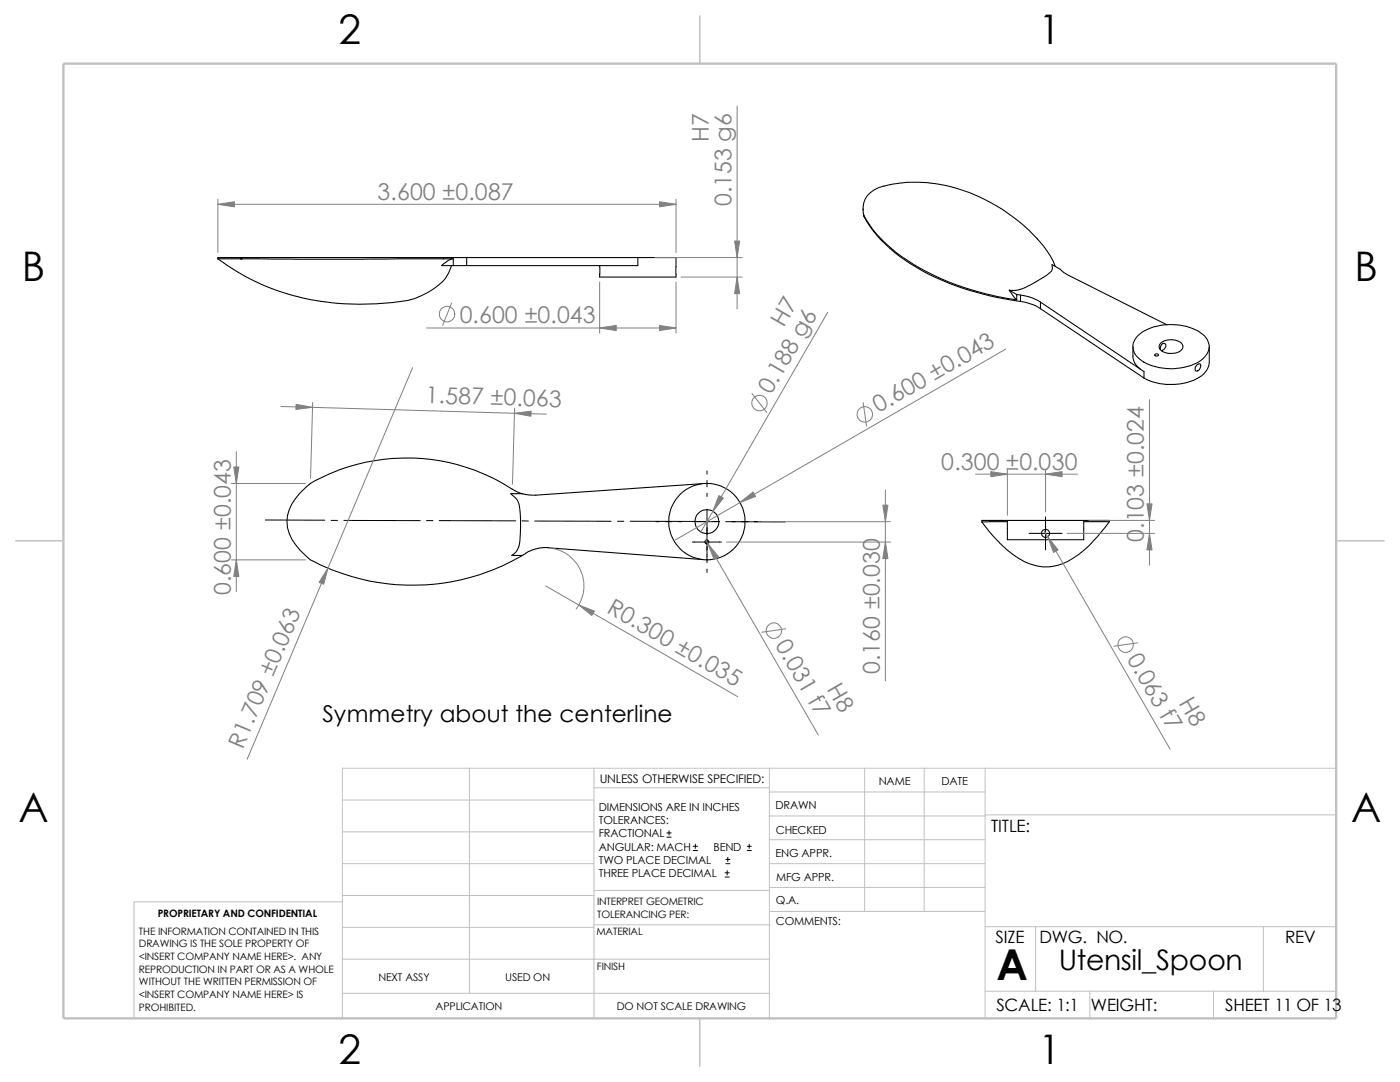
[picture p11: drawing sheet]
<svg xmlns="http://www.w3.org/2000/svg" width="279mm" height="216mm" viewBox="0 0 279 216" stroke-linecap="round" stroke-linejoin="round" font-family="sans-serif">
<g fill="none" stroke="#c0c0c0" stroke-width=".2">
<path d="M68.3 159.6h50.2M93.7 153.3v44.9M118.5 157.2h35M118.5 153.3v49.9M153.5 158h43.1M153.5 153.3v49.9M172.6 153.3v28.6M184.4 153.3v28.6M196.6 153.3v49.9M266.7 153.3h-198.4v49.9M68.3 180h-41.5v23.2M68.3 172.3h50.2"/>
<path d="M68.3 166h50.2M68.3 178.7h50.2M118.5 177.7h35.1M153.5 177.1h43.1M153.5 172.3h43.1M153.5 162.8h43.1M153.5 167.6h43.1M196.6 162.6h70.1M68.3 191.4h85.2M68.3 185h50.2M68.3 198.2h85.2M118.5 184.5h35.1"/>
<path d="M153.6 181.9h43M196.6 184.9h70.1M196.6 197.8h70.1M206.7 184.9v12.9M217.5 197.8v5.4M242.2 197.8v5.4M252.1 184.9v12.9"/>
</g>
<path d="M139.7 3.2v9.5M3.1 107.9h9.6M266.7 107.9h9.5M139.7 203.2v9.5" fill="none" stroke="#c0c0c0" stroke-width=".21"/>
<path d="M12.7 12.7h254v190.5h-254z" fill="none" stroke="#c0c0c0" stroke-width=".47"/>
<g fill="none" stroke="#000" stroke-width=".21">
<path d="M43.5 51.4h4.7M43.5 51.4v.3M47.9 51.6h.5M48.2 51.4h40.3M48.2 51.6h40.3M48.2 51.4v.2M48.2 51.6h-4.7a47.9 47.9 0 0 0 33.2 8.9 31.5 31.5 0 0 0 6.1-.9 12.7 12.7 0 0 0 6.4-4.6l.9-2M88.5 51.4v.2M88.5 51.4h4.6M88.5 51.6h2M90.5 53h2.6M90.5 51.6l-1 .3-1.4 1.1h2.4"/>
<path d="M90.5 51.6v1.4M93.1 51.4v1.6M93.1 51.4h34.2M119.7 53v1.7M127.3 51.4v1.6h-34.2M127.3 51.4h7.6v3.9h-15.2v-.5M172.3 41.7v.2M172.3 43l.1 .1M172.4 42.9a4.6 4.6 0 0 1 4-5.8 29.7 29.7 0 0 1 22.5 4 35.7 35.7 0 0 1 8.1 6.5M172.4 42.9a22.7 22.7 0 0 0 7.5 8.3 55.6 55.6 0 0 0 23 8.7M172.4 43.1a28.1 28.1 0 0 0 11.7 11 57.1 57.1 0 0 0 19.6 6.1M172.4 42.9v.2"/>
<path d="M201.4 57.9l1.5 .9M201.4 57.9a6.2 6.2 0 0 0 4.3-1l1.3-.8a7.5 7.5 0 0 0 3-2.3l-.1-1 1.7 .9 1.4 1.1 19.9 10M201.4 57.9l1.5 2M202.9 58.8v1.1M202.9 58.8l.8 .1M203.7 58.9a9 9 0 0 1 3.9 1.4M203.7 58.9v1.3M207 47.6l1.2 1.5a14.9 14.9 0 0 1 2.4 4.1M203.7 60.2a9.8 9.8 0 0 1 3.9 1.4M207.6 60.3v1.3M207.6 60.3l20 13.4M207.6 61.6l20.7 13.8"/>
<path d="M226.1 69.2l.1 2.5a3.2 3.2 0 0 0 1.4 2M226.9 67.2a10.1 10.1 0 0 1 9.1-2.2 6.4 6.4 0 0 1 5.1 3.2 3.3 3.3 0 0 1-1.7 3.9 11.4 11.4 0 0 1-12-.5 2.92 2.92 0 0 1-.5-4.4zM227.6 73.7l.7 .4v1.3M230.5 70.7a.4 .4 0 0 1 .4-.1 .4 .4 0 0 1 .3 .3 .4 .4 0 0 1-.4 .2 .4 .4 0 0 1-.3-.4zM231.6 69.7a.86 .86 0 0 1 .9-1.1 .96 .96 0 0 1-.7 1.4M231.7 68.4a3.3 3.3 0 0 1 4.2 .3 1.14 1.14 0 0 1-.9 1.6 3.3 3.3 0 0 1-3.6-.7l-.1-.5zM239 72.7a.42 .42 0 0 1 .6 0 .42 .42 0 0 1 0 .6 .65 .65 0 0 1-1.1 .6 1.08 1.08 0 0 1 .5-1.2zM241.3 69.2v3.1a4.4 4.4 0 0 1-3 3.6 12.3 12.3 0 0 1-10-.5M59.9 98.3a12.6 12.6 0 0 1 5.7-3.7 39 39 0 0 1 37.4 3.4l1.3 .5h-2.4a4 4 0 0 1 1.9 3.7v.5a19 19 0 0 1-.5 6.9l-.3 .5-.8 .7h2.1a43.5 43.5 0 0 1-42.4 .9 12.1 12.1 0 0 1-4.5-6.5 8.1 8.1 0 0 1 2.5-6.9zM140 96.5l-33.1 2.3h-1.4l-1.3-.3M104.9 110.4l1.3-.7 1-.3 2.1-.1 30.7 2.3M104.9 110.4l-.6 .4"/>
<path d="M201 104.1l-5 .1M201 103.8h-5v.4M201 103.8h15.3M201 103.8v3.9h15.3v-3.9M216.3 104.1h5.1M216.3 103.8h5.1v.3M221.4 104.1a26.9 26.9 0 0 1-8.4 8 9.5 9.5 0 0 1-10.4-1.1l-3-2.5-1.7-1.9-1.9-2.4"/>
<circle cx="141.1" cy="104.1" r="7.6"/>
<circle cx="141.1" cy="108.1" r=".39"/>
<circle cx="141.1" cy="104.1" r="2.39"/>
<circle cx="208.7" cy="106.4" r=".8"/>
</g>
<g fill="none" stroke="#000" stroke-width=".2">
<path d="M141.1 94v.6M141.1 95.9v1.3M141.1 98.4v.7M53 103.8h11.8M66.1 103.8h1.3M68.6 103.8l15.3 .1M85.1 103.9h1.3M87.7 103.9h15.2M104.2 103.9l1.3 .1M106.7 104h15.3M123.2 104h1.3M125.8 104l15.2 .1"/>
<path d="M130.9 104.1h.7M132.8 104.1h1.3M135.4 104.1h.7M138.2 108.2h5.8M138.6 104.1h5M141.1 101.6v10.7M141.1 113.5v.7M144.8 104.1h11.9M146.1 104.1h.6M148 104.1h1.3M150.5 104.1h.7M205.4 106.4h6.6"/>
<path d="M208.7 103.1v6.6M133.1 167h.8M133.1 166.2h.8M133.5 165.8v.8M138.3 169.7h.9M138.3 168.9h.9M138.8 168.4v.9M144.7 175h.8M144.7 174.2h.8M144.9 172.3h.8M144.9 171.5h.8M145.1 173.7v.9"/>
<path d="M145.2 171.1v.8M149.1 169.7h.8M149.1 168.9h.8M149.5 168.4v.9"/>
</g>
<g fill="none" stroke="#808080" stroke-width=".2">
<path d="M43.5 39.8v10.6M134.9 39.8v10.6M147.1 21.2v40.4M43.5 40.8h91.4M119.7 56.3v10.2M130.7 51.4h17.4M134.9 56.3v10.2M135.9 55.3h12.2M82.3 73.4l-33 78.1M85.1 65.4h49.8M90.1 60.5l-1.8 4.4M150.1 78.5l2.9 3.8"/>
<path d="M165.2 62.3l-25.3 43.8M200.7 69.6l-66.2 38.3M229.4 79.8v33M46.2 96.5h14.8M47.2 90.1v28M56 81.1l53 1.5M62.4 80.3l-.4 15.2M102.7 81.4l-.4 15.2M172.3 80.3l.6 4.7M176.7 97.7v38.1M194.7 94.6h20.3M201 93.6v9.2"/>
<path d="M208.7 93.6v8.6M46.2 111.7h14.8M108.9 116.9l38.3 22.1M110.5 109.5a7.6 7.6 0 0 1 4.5 12M140.9 107.8l22.4 38.9M145 108.2h32.7M152.2 104.1h25.5M208.3 105.7l25.2 43.8M213 106.4h17.4M217.3 103.8h13.1M156.8 125.5l-4.7 .7M227 128.3l-4.7 .6"/>
<circle cx="89.2" cy="62.7" r="1.55"/>
<circle cx="151.6" cy="80.4" r="1.56"/>
<circle cx="172.6" cy="82.7" r="1.56"/>
<circle cx="154.5" cy="125.8" r="1.55"/>
<circle cx="224.6" cy="128.6" r="1.55"/>
</g>
<g fill="#808080" stroke="#808080" stroke-width=".2">
<path d="M143.5 98.9l.9 .5-2.1 2.6z"/>
<path d="M147.7 100.3l2.6-2.1 .5 .9z"/>
<path d="M176.7 108.2l.5 3.3h-1z"/>
<path d="M176.2 100.8h1l-.5 3.3z"/>
<path d="M141.3 108.5l2.1 2.6-.9 .5z"/>
<path d="M115.5 120.7l3.1 1.2-.5 .9z"/>
<path d="M65.4 113.4l-.8 3.2-.9-.4z"/>
<path d="M59.1 80.7l3.3 .6-3.3 .4z"/>
<path d="M102.7 82.5l3.3-.5v1.1z"/>
<path d="M47.2 111.7l.5 3.3h-1z"/>
<path d="M46.7 93.2h1l-.5 3.3z"/>
<path d="M209.1 107.1l2.1 2.6-.9 .5z"/>
<path d="M229.4 106.4l.5 3.3h-1z"/>
<path d="M228.9 100.5h1l-.5 3.3z"/>
<path d="M208.7 94.6l3.3-.5v1z"/>
<path d="M197.7 94.1l3.3 .5-3.3 .5z"/>
<path d="M43.5 40.8l3.3-.5v1z"/>
<path d="M131.6 40.3l3.3 .5-3.3 .5z"/>
<path d="M131.6 64.9l3.3 .5-3.3 .6z"/>
<path d="M119.7 65.4l3.3-.5v1.1z"/>
<path d="M147.1 55.3l.5 3.3h-1z"/>
<path d="M146.6 48.1h1l-.5 3.3z"/>
</g>
<text font-size="8.5" x="198.8" y="195.5">A</text>
<g font-size="8.1">
<text x="67.6" y="8.8">2</text>
<text x="207.3" y="8.8">1</text>
<text x="4.4" y="56.1">B</text>
<text x="270.3" y="56.1">B</text>
<text x="3.7" y="164.1">A</text>
<text x="269.6" y="164.1">A</text>
<text x="67.6" y="212.3">2</text>
<text x="207.3" y="212.3">1</text>
</g>
<text font-size="5.6" x="211.3" y="193.5">Utensil_Spoon</text>
<g font-size="4.6" fill="#808080">
<text x="141.5" y="28.2" transform="rotate(-90 141.5 28.2)">H7</text>
<text x="75.3" y="39.8">3.600 ±0.087</text>
<text x="146" y="41.2" transform="rotate(-90 146 41.2)">0.153 g6</text>
<text x="91.7" y="64.5">0.600 ±0.043</text>
<text x="156.5" y="65.4" transform="rotate(-60 156.5 65.4)">H7</text>
<text x="84.9" y="80.4" transform="rotate(2 84.9 80.4)">1.587 ±0.063</text>
<text x="153.9" y="78.9" transform="rotate(-60 153.9 78.9)">0.188 g6</text>
<text x="175.3" y="82.5" transform="rotate(-30 175.3 82.5)">0.600 ±0.043</text>
<text x="187.8" y="93.7">0.300 ±0.030</text>
<text x="228.3" y="108.2" transform="rotate(-90 228.3 108.2)">0.103 ±0.024</text>
<text x="46.1" y="118.8" transform="rotate(-90 46.1 118.8)">0.600 ±0.043</text>
<text x="120.9" y="122.1" transform="rotate(30 120.9 122.1)">R0.300 ±0.035</text>
<text x="154.6" y="128.6" transform="rotate(60 154.6 128.6)">0.031 f7</text>
<text x="224.8" y="131.4" transform="rotate(60 224.8 131.4)">0.063 f7</text>
<text x="165" y="137.5" transform="rotate(60 165 137.5)">H8</text>
<text x="175.6" y="134.6" transform="rotate(-90 175.6 134.6)">0.160 ±0.030</text>
<text x="235.2" y="140.3" transform="rotate(60 235.2 140.3)">H8</text>
<text x="48.4" y="149.7" transform="rotate(-67 48.4 149.7)">R1.709 ±0.063</text>
</g>
<text font-size="4.6" x="64.3" y="144">Symmetry about the centerline</text>
<g font-size="3.4">
<text x="197.8" y="166">TITLE:</text>
<text x="198.7" y="188.1">SIZE</text>
<text x="207.5" y="188.1">DWG. NO.</text>
<text x="256.5" y="188.2">REV</text>
<text x="198.8" y="201.7">SCALE: 1:1</text>
<text x="217.7" y="201.8">WEIGHT:</text>
<text x="244.5" y="201.7">SHEET 11 OF 13</text>
</g>
<text font-size="2.4" x="119.7" y="156.2">UNLESS OTHERWISE SPECIFIED:</text>
<g font-size="2.2">
<text x="119.5" y="161.8">DIMENSIONS ARE IN INCHES</text>
<text x="154.8" y="161.5">DRAWN</text>
<text x="175.4" y="156.7">NAME</text>
<text x="187.9" y="156.7">DATE</text>
<text x="119.5" y="164.4">TOLERANCES:</text>
<text x="119.5" y="167.1">FRACTIONAL</text>
<text x="154.8" y="166.3">CHECKED</text>
<text x="119.5" y="169.8">ANGULAR: MACH</text>
<text x="119.5" y="172.4">TWO PLACE DECIMAL</text>
<text x="142.4" y="169.8">BEND</text>
<text x="154.8" y="171">ENG APPR.</text>
<text x="119.5" y="175">THREE PLACE DECIMAL</text>
<text x="154.9" y="175.7">MFG APPR.</text>
<text x="154.9" y="184.7">COMMENTS:</text>
<text x="154.9" y="180.5">Q.A.</text>
</g>
<g font-size="2.1">
<text x="75.5" y="195.7">NEXT ASSY</text>
<text x="100.8" y="195.7">USED ON</text>
<text x="86.9" y="201.5">APPLICATION</text>
<text x="123.1" y="201.6">DO NOT SCALE DRAWING</text>
</g>
<g font-size="2">
<text x="31.5" y="183">PROPRIETARY AND CONFIDENTIAL</text>
<text x="119.2" y="180.6">INTERPRET GEOMETRIC</text>
<text x="119.2" y="183.1">TOLERANCING PER:</text>
<text x="27.7" y="186.5">THE INFORMATION CONTAINED IN THIS</text>
<text x="27.7" y="189.1">DRAWING IS THE SOLE PROPERTY OF</text>
<text x="27.7" y="191.6">&lt;INSERT COMPANY NAME HERE&gt;. ANY</text>
<text x="119" y="186.6">MATERIAL</text>
<text x="27.7" y="194.1">REPRODUCTION IN PART OR AS A WHOLE</text>
<text x="27.7" y="196.6">WITHOUT THE WRITTEN PERMISSION OF</text>
<text x="119.1" y="193.5">FINISH</text>
<text x="27.7" y="199.1">&lt;INSERT COMPANY NAME HERE&gt; IS</text>
<text x="27.7" y="201.7">PROHIBITED.</text>
</g>
</svg>
